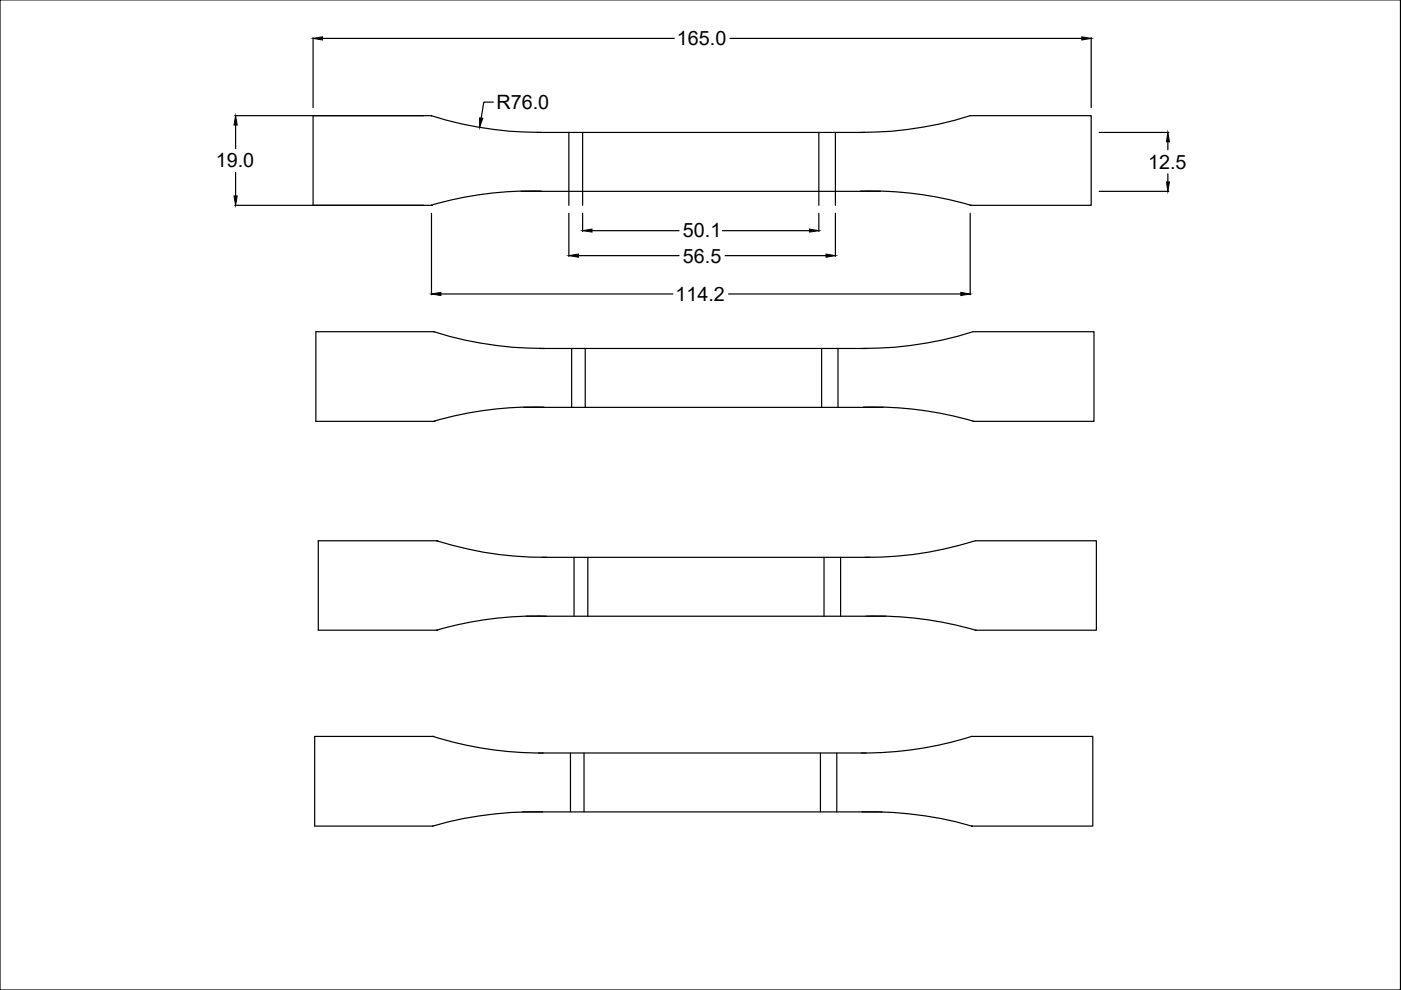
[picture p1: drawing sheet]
<svg xmlns="http://www.w3.org/2000/svg" width="297mm" height="210mm" viewBox="0 0 297 210" stroke-linecap="round" stroke-linejoin="round" font-family="sans-serif">
<!-- layer: 0 -->
<g fill="none" stroke="#000" stroke-width=".25">
<path d="M0 0h296.9v209.9h-296.9zM66.4 8v14.8M68.4 8.1h74.6M154.8 8.1h74.6M231.4 8v14.8M49.8 24.5h41.7M50 26.5v5M50 36.5v5M66.4 24.5v19M91.4 24.5a76.3 76.3 0 0 0 23.5 3.6M91.5 24.5v.1M104.6 21.6h-2l-.6 3.4"/>
<path d="M113.8 28.1h69.5M120.6 28.1v15.4M123.5 28.1v15.4M173.6 28.1v15.4M177.1 28.1v15.4M182.3 28.1a76.9 76.9 0 0 0 23.4-3.6h25.7v19h-25.7M233 28.1h14.8M247.6 30.1v1.7M247.6 36.8v1.8M49.8 43.5h41.7M91.5 43.5h.1M91.5 45.2v17.3"/>
<path d="M110.4 40.6h76.3M114.8 40.5a76 76 0 0 0-23.3 3M120.6 45.2v9.2M122.6 54.2h21.4M123.5 45.2v3.9M125.5 48.9h18.5M153.2 48.9h18.4M153.8 54.2h21.3M173.6 45.2v3.9M177.1 45.2v9.2M182.5 40.5a76 76 0 0 1 23.2 3M205.7 43.5h.1"/>
<path d="M205.7 45.2v17.3M233 40.6h14.8M92 70.3a76.9 76.9 0 0 0 23.4 3.6M92 70.3h-25v19h25M92 70.3v.1M93.5 62.3h49.2M114.4 73.9h69.5M121.2 73.9v12.5M124.1 73.9v12.5M154.5 62.3h49.2M174.2 73.9v12.5M177.7 73.9v12.5"/>
<path d="M182.9 73.9a76.9 76.9 0 0 0 23.4-3.6h25.6v19h-25.6M92 89.3h.1M111 86.4h76.3M115.3 86.3a76 76 0 0 0-23.2 3M183 86.3a76 76 0 0 1 23.3 3M206.3 89.3h.1M92.5 114.7a74.8 74.8 0 0 0 23.5 3.5M92.6 114.7h.1M92.6 114.7h-25.1v18.9h25.1M114.9 118.2h69.5M121.7 118.2v12.5M124.6 118.2v12.5"/>
<path d="M174.7 118.2v12.5M178.2 118.2v12.5M183.4 118.2a74.9 74.9 0 0 0 23.4-3.5h25.7v18.9h-25.7M92.6 133.6h.1M111.5 130.7h76.3M115.8 130.6a76 76 0 0 0-23.2 3M183.6 130.6a76 76 0 0 1 23.2 3M206.8 133.6h.1M91.8 156.1a76 76 0 0 0 23.4 3.6M91.8 156.1h.1M91.8 156.1h-25.1v19h25.1M114.1 159.7h69.5"/>
<path d="M120.9 159.7v12.4M123.8 159.7v12.4M173.9 159.7v12.4M177.4 159.7v12.4M206 156.1h25.7v19h-25.7M206.1 156.1a76 76 0 0 1-23.5 3.6M91.8 175.1h.1M110.7 172.1h76.3M115.1 172.1a78 78 0 0 0-23.3 3M182.8 172.1a77.5 77.5 0 0 1 23.2 3M206 175.1h.1"/>
</g>
<g fill="#000" stroke="#000" stroke-width=".21">
<path d="M66.4 8.1l2-.3v.7zM229.4 7.8l2 .3-2 .4zM50 24.5l.3 2h-.7zM101.7 25l.7 .1-.7 1.9zM247.6 28.1l.3 2h-.6zM247.3 38.6h.6l-.3 2zM49.6 41.5h.7l-.3 2zM120.6 54.2l2-.3v.6zM123.5 48.9l2-.3v.6zM171.6 48.6l2 .3-2 .3zM175.1 53.9l2 .3-2 .3zM91.5 62.3l2-.3v.7z"/>
<path d="M203.7 62l2 .3-2 .4z"/>
</g>
<g font-size="4.2">
<text x="143.5" y="9.6">165.0</text>
<text x="105.3" y="23.1">R76.0</text>
<text x="45.8" y="35.5">19.0</text>
<text x="243.4" y="35.8">12.5</text>
<text x="144.8" y="50.3">50.1</text>
<text x="144.8" y="55.7">56.5</text>
<text x="143.2" y="63.8">114.2</text>
</g>
</svg>
